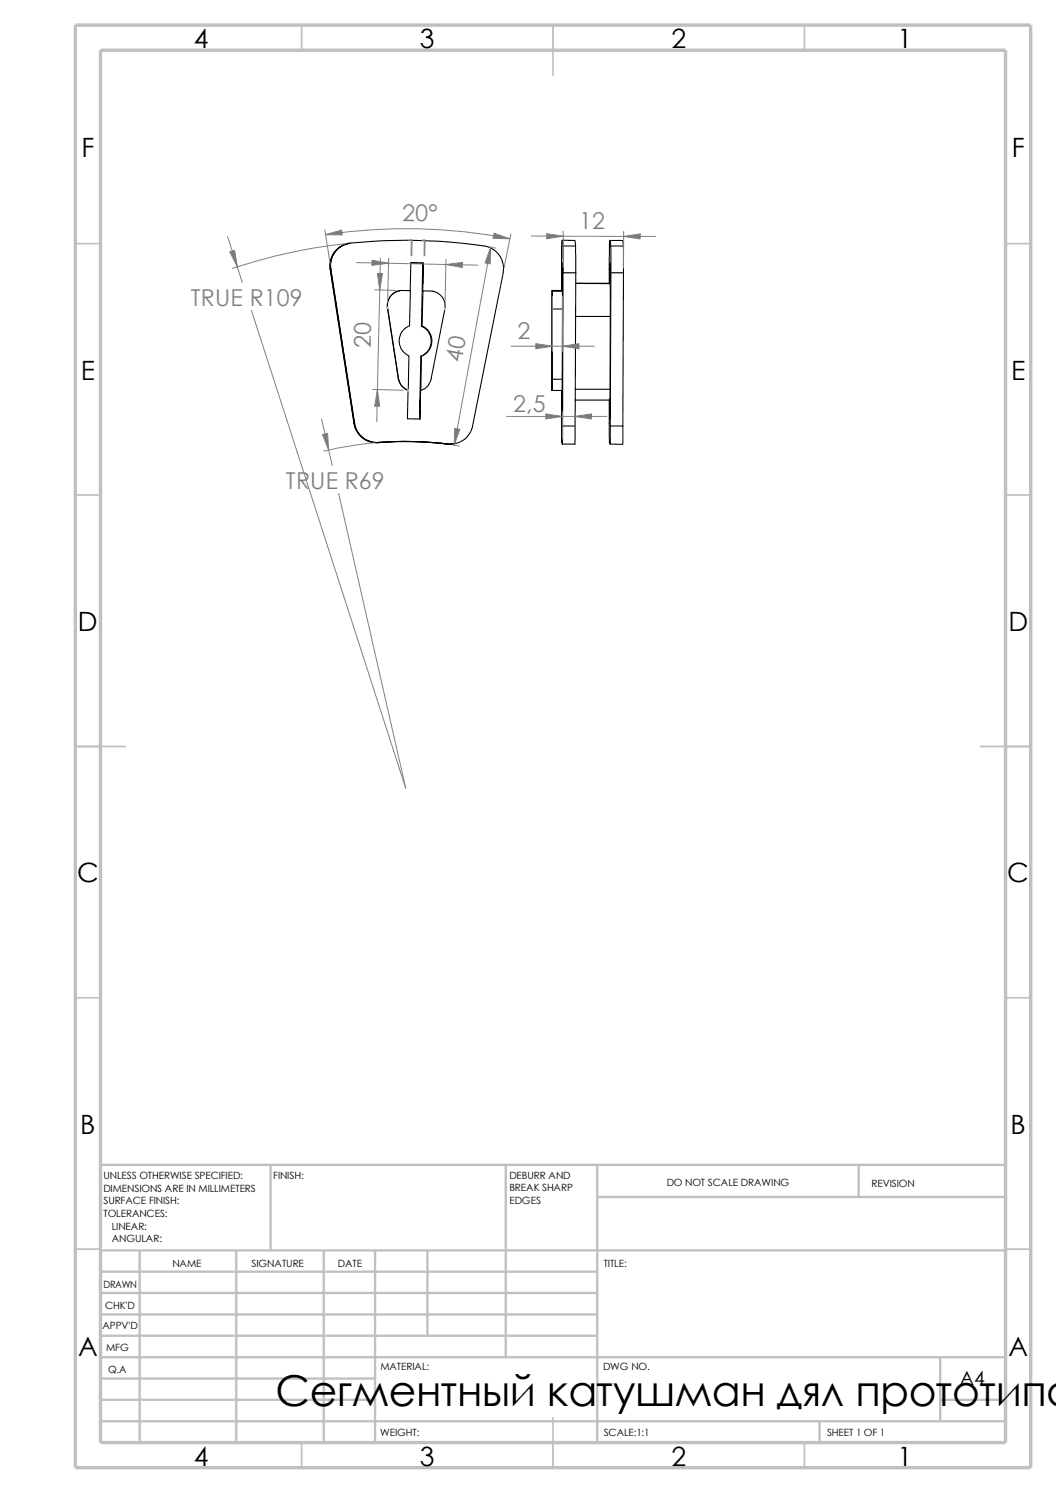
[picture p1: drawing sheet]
<svg xmlns="http://www.w3.org/2000/svg" width="210mm" height="297mm" viewBox="0 0 210 297" stroke-linecap="round" stroke-linejoin="round" font-family="sans-serif">
<g fill="none" stroke="#c0c0c0" stroke-width=".34">
<path d="M60 5v5M110 5v10M160 5v5M15 48.5h5M200 48.5h5M15 98.5h5M200 98.5h5M15 148.5h10M195 148.5h10M15 198.5h5M200 198.5h5M15 248.5h5"/>
<path d="M200 248.5h5M60 287v5M110 282v10M160 287v5"/>
</g>
<g fill="none" stroke="#c0c0c0" stroke-width=".47">
<path d="M53.8 231.7v17.1M100.6 231.7v38.3M118.8 231.7v55.3M118.8 238.1h81.2M170.8 231.7v6.4M200 231.7h-180v55.3M20 248.8h180M20 257.2h98.8M20 253h98.8M27.8 248.8v38.2M47 248.8v38.2M64.4 248.8v38.2"/>
<path d="M74.6 248.8v38.2M85 248.8v16.9M20 265.7h98.8M20 270h180M20 278.5h54.6M20 274.2h54.6M20 261.5h98.8M187 278.5h13M187 270v12.7M20 282.7h180M163 282.7v4.3"/>
</g>
<path d="M15 5h190v287h-190zM20 10h180v277h-180z" fill="none" stroke="#c0c0c0" stroke-width=".68" stroke-linecap="butt"/>
<g fill="none" stroke="#000" stroke-width=".21">
<path d="M65.7 53.6h.1M65.7 53.6l4.7 30.6M65.8 53.5l4.7 30.7M65.8 53.5h.1M65.8 53.5a4.5 4.5 0 0 1 4-5.2 105.3 105.3 0 0 1 27.4 .8 4.5 4.5 0 0 1 2.9 5.2l-6.1 30.5a4.4 4.4 0 0 1-5 3.5M69.4 48.4h.1M69.4 48.4a4.5 4.5 0 0 0-3.7 5.2M69.5 48.4a4.5 4.5 0 0 0-3.7 5.1M79.5 57.8a2.99 2.99 0 0 0-2.5 3.4M84.1 57.9a4.2 4.2 0 0 1 2.9 .4 3 3 0 0 1 1.5 3.2l-2.8 13.9a2.95 2.95 0 0 1-2 2.3M84.1 57.9l-.2 7M84.1 56.4v-4l-.3 12.5"/>
<path d="M84.2 52.4l-.1 5.5M84.2 52.4h.1M84.2 52.4l-2.5-.1-.1 5.5M109.8 57.8v19.8M109.8 57.8v19.9v-2.3h2M109.8 57.8h2v-5.5v5.6M109.8 57.8h2M111.8 47.8h2.5l.2 1.1M111.8 57.9h-1.9v3.6h2M111.8 57.9h-1.9l-.1 7M111.8 57.9l.1 3.6M112 54.3l-.1 30.5"/>
<path d="M112 54.3h2.5M112 48.9h2.5M112 48.9l-.2-1.1-.1 1.3v8.7M112 48.9v5.4M114.5 48.9v5.4M114.5 56.4h6.8M114.5 56.3h6.8M114.5 54.3l-.1 30.5M121.3 47.8h2.5l.2 1.1M121.3 52.3v4.1M121.3 56.4l.1 6.5M121.5 48.9l-.2-1.1-.1 8.5"/>
<path d="M121.5 48.9h2.5M121.5 48.9v5.4M121.5 54.3l-.1 30.5M121.5 54.3h2.5M124 48.9v5.4M124 54.3l-.1 30.5M77 61.2h.1M77 61.2l2.2 14.1M77.1 61.2l2.1 14.1M77.1 61.2a2.99 2.99 0 0 1 2.6-3.4h1.9l-.2 7a3.3 3.3 0 0 0-2 3 3.3 3.3 0 0 0 1.9 3l-.1 6.8M79.2 75.3h.1M79.2 75.3a3.1 3.1 0 0 0 2 2.3"/>
<path d="M79.2 75.3a2.85 2.85 0 0 0 2 2.3M81.2 77.6h.1M81.2 77.6l-.2 5.7 2.5 .1 .2-5.7M83.5 79.6h.1M83.7 70.9l-.3 12.5M83.7 70.9h.1M83.8 70.9l-.1 6.8M83.8 64.9a3.2 3.2 0 0 1 2 3 3.2 3.2 0 0 1-2.1 3M83.9 64.9a3.3 3.3 0 0 1 2 3 3.3 3.3 0 0 1-2.1 3M83.9 64.9h-.1M109.8 77.6l2 .1M109.8 75.3v2.3"/>
<path d="M109.8 64.9v6M109.8 64.8v6M109.8 64.8h.1M111.7 77.7v10.3M111.8 77.7v5.7v-5.7M111.8 75.4v2.3M111.9 61.5l-.1 13.9M114.4 79.6h6.9M114.4 77.4h6.9M114.5 62.9h6.9M121.2 79.6v8.5M121.3 79.6v3.7"/>
<path d="M121.3 77.4v2.2M121.4 62.9l-.1 14.5M70.4 84.2h.1M70.4 84.2a4.5 4.5 0 0 0 4.8 3.9M70.5 84.2a4.5 4.5 0 0 0 4.8 3.8M70.5 84.2h.1M75.2 88.1a65.9 65.9 0 0 1 13.7 .2M75.2 88.1h.1M75.2 88.1a65.6 65.6 0 0 1 13.7 .2M75.3 88a74.3 74.3 0 0 1 13.7 .3M75.3 88h.1M88.9 88.3h.1"/>
<path d="M89 88.3h1.3h-1.4M89 88.3h.1M90.3 88.3h-1.4M111.7 88h.1M111.7 88.1h.1M111.9 84.8h2.5M111.9 84.8l-.1 3.5v-.5l-.1 .2M114.4 84.8l-.1 3.5h-2.5M121.2 88.1h.1M121.2 88.1l.1-.3v.5M121.4 84.8l-.1 3.5M121.4 84.8h2.5"/>
<path d="M123.9 84.8l-.1 3.6-2.5-.1"/>
</g>
<path d="M77 61.2h.3M77 61.1l.3 .3M77.1 61.1v.3M77.2 61.1l-.3 .3M81.1 77.6h.3M81.1 77.5l.3 .3M81.2 77.5v.3M81.3 77.5l-.3 .3M88.3 61.5h.3M88.3 61.3l.3 .3M88.5 61.3v.3M88.6 61.3l-.3 .3" fill="none" stroke="#c0c0c0" stroke-width=".2"/>
<g fill="none" stroke="#808080" stroke-width=".2">
<path d="M45.3 47l2.9 9.2M64.6 45.7l1.1 6.8M64.7 46.7a106.6 106.6 0 0 1 36.7 .8M68.8 48.5a111.1 111.1 0 0 0-22.6 4.9M70.9 52.2l24.1 .5M74.5 57.7l4.2 .1M75.6 51.4l-.7 32.5M77.3 51.4l-.2 8.8M88.7 51.6l-.2 8.9M97.3 49.1l1.3 .3M97.6 49.2l-7.3 39.4M101.6 46.5l-1.4 6.8"/>
<path d="M105.7 46.9l24.7 .1M109.9 58.9v11M111.8 58.9v11M112 46v7.3M124 46v7.3M50 61.7l30.7 95.1-13.3-58.6M74.1 77.5l6.1 .1M101.6 68.9h16.6M64 83.4l2.1 9.2M74.3 88.1a85 85 0 0 0-9.9 1.6M90 88.5l1.3 .2M100.8 82.8h19.9"/>
<path d="M111.8 81.8v5.5M114.3 81.8v5.5"/>
</g>
<g fill="#808080" stroke="#808080" stroke-width=".2">
<path d="M74 51.8l3.3 .6-3.3 .4z"/>
<path d="M88.7 52.6l3.3-.4-.1 1z"/>
<path d="M75.1 77.5l.4 3.3h-1z"/>
<path d="M75.1 54.4h1l-.6 3.3z"/>
<path d="M108.7 46.5l3.3 .5-3.3 .5z"/>
<path d="M124 47l3.3-.5v1z"/>
<path d="M106.6 68.4l3.3 .5-3.3 .5z"/>
<path d="M111.8 68.9l3.3-.5v1z"/>
<path d="M114.3 82.8l3.3-.5v1.1z"/>
<path d="M108.5 82.3l3.3 .5-3.3 .6z"/>
<path d="M64.7 46.7l3.2-.9 .2 .9z"/>
<path d="M98.3 46.4l3.1 1.1-3.4-.1z"/>
<path d="M64.1 86.4l1.1-.2 .2 3.3z"/>
<path d="M45.7 50.1l1-.3 .5 3.3z"/>
<path d="M90.4 85.2l1 .2-1.1 3.2z"/>
<path d="M97.6 49.2l-.1 3.3-1-.2z"/>
</g>
<text font-size="8.5" x="54.8" y="279.7">Сегментный катушман дял прототипа</text>
<g font-size="5.3">
<text x="38.5" y="9.6">4</text>
<text x="83.5" y="9.6">3</text>
<text x="133.5" y="9.6">2</text>
<text x="178.5" y="9.6">1</text>
<text x="16.2" y="31.3">F</text>
<text x="201.2" y="31.3">F</text>
<text x="16" y="75.6">E</text>
<text x="201.1" y="75.6">E</text>
<text x="15.5" y="125.6">D</text>
<text x="200.6" y="125.6">D</text>
<text x="15.3" y="175.6">C</text>
<text x="200.3" y="175.6">C</text>
<text x="16" y="225.6">B</text>
<text x="201" y="225.6">B</text>
<text x="15.5" y="269.8">A</text>
<text x="200.5" y="269.8">A</text>
<text x="38.5" y="291.6">4</text>
<text x="83.5" y="291.6">3</text>
<text x="133.5" y="291.6">2</text>
<text x="178.5" y="291.6">1</text>
</g>
<g font-size="4.6" fill="#808080">
<text x="80" y="43.9" transform="rotate(1 80 43.9)">20°</text>
<text x="115.2" y="45.5">12</text>
<text x="80.5" y="50.9" transform="rotate(1 80.5 50.9)">11</text>
<text x="37.9" y="60.8">TRUE R109</text>
<text x="73.7" y="69.2" transform="rotate(-89 73.7 69.2)">20</text>
<text x="102.9" y="67.4">2</text>
<text x="91.8" y="72.3" transform="rotate(-80 91.8 72.3)">40</text>
<text x="102" y="81.9">2,5</text>
<text x="56.9" y="97.2">TRUE R69</text>
</g>
<text font-size="3.9" x="190.9" y="275.5">A4</text>
<g font-size="2">
<text x="20.6" y="234.6">UNLESS OTHERWISE SPECIFIED:</text>
<text x="20.6" y="237.1">DIMENSIONS ARE IN MILLIMETERS</text>
<text x="20.6" y="239.6">SURFACE FINISH:</text>
<text x="54.4" y="234.6">FINISH:</text>
<text x="101.3" y="239.5">EDGES</text>
<text x="101.3" y="234.5">DEBURR AND</text>
<text x="101.3" y="237">BREAK SHARP</text>
<text x="132.6" y="236">DO NOT SCALE DRAWING</text>
<text x="173.3" y="236.2">REVISION</text>
<text x="20.6" y="242.1">TOLERANCES:</text>
<text x="22.2" y="244.6">LINEAR:</text>
<text x="22.2" y="247.1">ANGULAR:</text>
<text x="50" y="252">SIGNATURE</text>
<text x="67.2" y="252">DATE</text>
<text x="120.1" y="252">TITLE:</text>
<text x="20.6" y="256.2">DRAWN</text>
<text x="34.3" y="252.1">NAME</text>
<text x="20.9" y="260.4">CHK'D</text>
<text x="20.4" y="264.5">APPV'D</text>
<text x="21.1" y="268.8">MFG</text>
<text x="21.5" y="273.1">Q.A</text>
<text x="75.6" y="272.5">MATERIAL:</text>
<text x="119.9" y="272.5">DWG NO.</text>
<text x="75.6" y="285.6">WEIGHT:</text>
<text x="120.1" y="285.6">SCALE:1:1</text>
<text x="164.5" y="285.6">SHEET 1 OF 1</text>
</g>
</svg>
